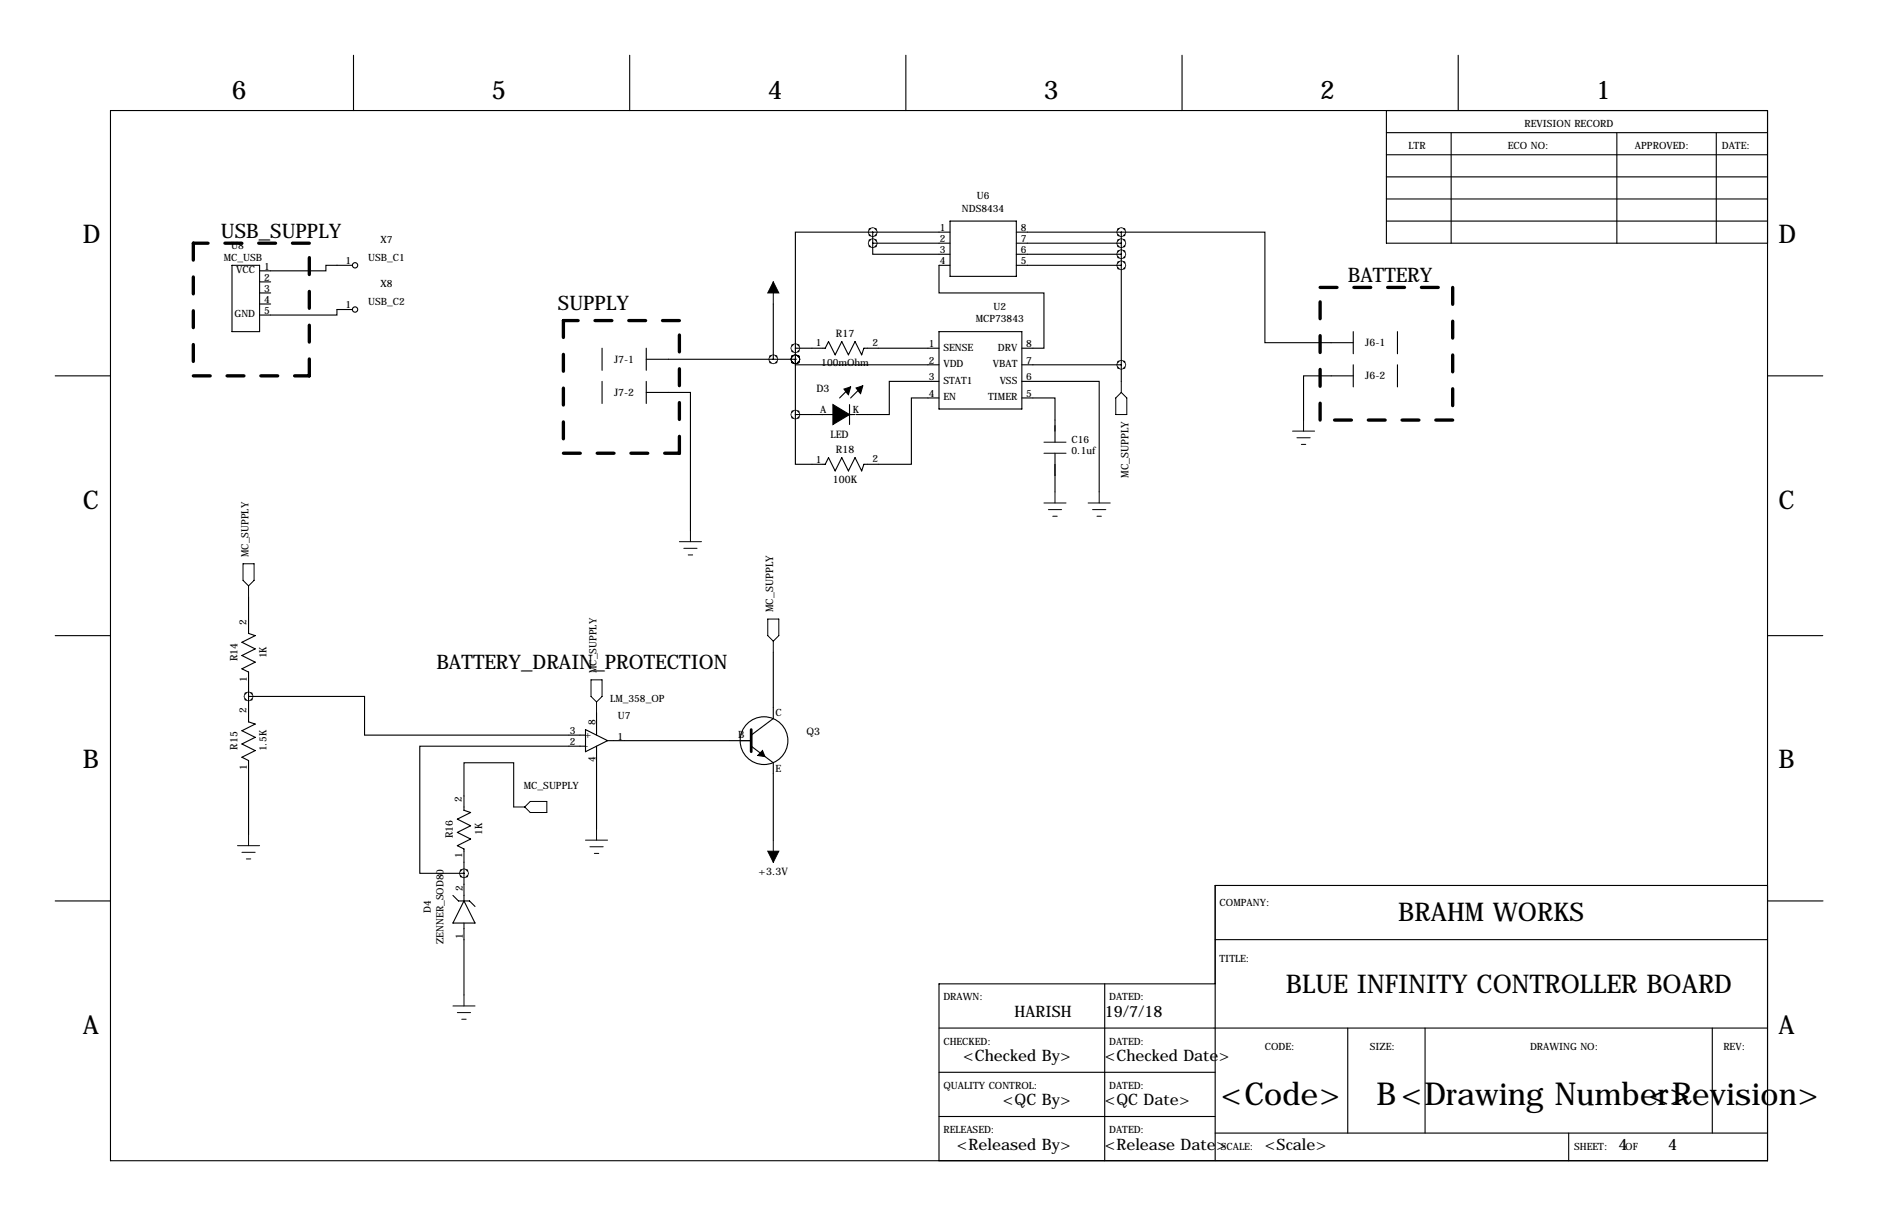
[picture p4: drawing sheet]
<svg xmlns="http://www.w3.org/2000/svg" width="432mm" height="279mm" viewBox="0 0 432 279" stroke-linecap="round" stroke-linejoin="round" font-family="sans-serif">
<g fill="none" stroke="#000" stroke-width=".25">
<path d="M81.3 12.7v12.7M144.8 12.7v12.7M208.3 12.7v12.7M271.8 12.7v12.7M335.3 12.7v12.7M25.4 25.4h381v241.3h-381zM318.8 30.5h87.6M318.8 35.6h87.6M318.8 25.4v30.5h87.6M333.7 30.5v25.4M371.8 30.5v25.4M394.6 30.5v25.4"/>
<path d="M200.7 53.3h-17.8v26.7M200.7 55.9v2.5h17.7M200.7 55.9h17.7M200.7 53.3h17.7M200.7 53.3v2.6M218.4 50.8h15.3v12.7h-15.3zM233.7 55.9h24.1M233.7 53.3h24.1M233.7 58.4h24.1M257.8 53.3h33v25.4h20.3M257.8 53.3v34.3M318.8 45.7h87.6"/>
<path d="M318.8 50.8h87.6M318.8 40.6h87.6M53.3 61h6.4v15.2h-6.4zM59.7 64.8h2.5M59.7 67.3h2.5M59.7 69.8h2.5M81 61h-6.1v1.2h-15.2M81 71.1h-3.5v1.3h-17.8M177.8 69.8v12.7M215.9 76.2h19v17.8h-19zM218.4 61h-2.5v6.3h24.1v12.7h-5.1M233.7 61h24.1"/>
<path d="M311.1 76.2v5.1M321.3 76.2v5.1M12.7 86.4h12.7M138.4 80v5.1M138.4 87.6v5.1M148.6 90.2h10.1v31.7M148.6 80v5.1M148.6 87.6v5.1M148.6 82.5h34.3M182.9 82.5v1.3h33M182.9 82.5h.1M182.9 80h6.8l.8-1.5 1.5 3 1.5-3 1.6 3 1.5-3 1.5 3 .5-1.5h17.3"/>
<path d="M182.9 95.2h13.7M182.9 80v15.2M195.3 93v4.5M195.6 88.9l-2.6 2.5M198.1 88.9l-2.5 2.5M215.9 87.6h-11.4v7.6h-7.7M215.9 91.4h-6.4v15.3h-10.9l-.5 1.5-1.5-3-1.5 3-1.6-3-1.5 3-1.5-3-.8 1.5h-6.8v-11.5M234.9 91.4h7.7v10.2M234.9 87.6h17.8v25.4M234.9 83.8h22.9M311.1 86.4h-11.4v10.1M311.1 83.8v5.1"/>
<path d="M321.3 83.8v5.1M406.4 86.4h12.7M242.6 104.1v8.9M57.1 137.2v8.3l1.6 .5-3.1 1.6 3.1 1.5-3.1 1.5 3.1 1.5-3.1 1.6 1.5 .7v11.5l1.6 .5-3.1 1.5 3.1 1.5-3.1 1.5 3.1 1.6-3.1 1.5 1.5 .8v17M12.7 146h12.7M177.8 149.9v15.2l-5.1 3.8M406.4 146h12.7M57.1 160h26.7v8.9h50.8M134.6 171.4h-38.1v29.3h10.2M134.6 167.6l5.1 2.6-5.1 2.5zM137.2 163.8v5.1M137.2 171.4v19.1"/>
<path d="M139.7 170.2h33M172.7 171.4l5.1 3.9v17.7M118.1 185.4v-10.1h-11.4v10.9l1.5 .5-3 1.5 3 1.5-3 1.6 3 1.5-3 1.5 1.5 .8v11.9M12.7 207h12.7M104.1 205.7l1.3 1.3h2.5l1.3 1.3M106.7 212.1v16.5M106.7 207l2.5 5.1h-5.1zM279.4 215.9h127M406.4 203.5h-127v63.2M406.5 207h12.7M215.9 236.2h190.5M254 226.1v40.6"/>
<path d="M279.4 226.1h-63.5v40.6M309.9 236.2v24.1M327.7 236.2v24.1M393.7 236.2v24.1M215.9 246.4h63.5M215.9 256.5h63.5M279.4 260.3h127M360.7 260.3v6.4"/>
<circle cx="81.6" cy="61" r=".61"/>
<circle cx="81.6" cy="71.1" r=".61"/>
<circle cx="175.7" cy="170.2" r="5.5"/>
</g>
<path d="M44.4 55.9v30.5M71.1 55.9h-26.7M129.5 73.7v30.4M156.2 73.7h-26.7M303.5 66h30.5M334 66v30.5M44.4 86.4h26.7M71.1 86.4v-30.5M303.5 96.5v-30.5M334 96.5h-30.5M129.5 104.1h26.7M156.2 104.1v-30.4" fill="none" stroke="#000" stroke-width=".76" stroke-dasharray="3.9 3.9"/>
<path d="M172.7 167.6v5.1" fill="none" stroke="#000" stroke-width=".63"/>
<path d="M191.5 95.2h3.8l-3.8 2.3zM191.5 93l3.8 2.2h-3.8zM194.1 89.4l1.5-.5-.5 1.8zM196.8 89.2l1.6-.6-.5 1.8zM175.3 172.5l.6 1.3-1.7-.2z" fill="#000" stroke="#000" stroke-width=".25"/>
<g fill="none" stroke="#000" stroke-width=".23">
<path d="M177.8 64.8v5M257.8 87.6v2.6M257.8 90.2l1.3 1.2v3.8h-2.6v-3.8zM297.2 99.1h5.1M299.7 96.5v2.6M240 101.6h5.1M240 104.1h5.1M240 115.6h5.1M241 117.1h3.1M242.1 118.6h1M242.6 113v2.6M250.2 115.6h5.1"/>
<path d="M251.2 117.1h3.1M252.2 118.6h1M252.7 113v2.6M298.2 100.6h3M299.2 102.1h1M55.9 129.5h2.5v3.8l-1.3 1.3-1.2-1.3zM57.1 134.6v2.6M156.2 124.5h5.1M157.2 126h3.1M158.2 127.5h1.1M158.7 121.9v2.6M135.9 156.2h2.5v3.8l-1.2 1.3-1.3-1.3z"/>
<path d="M176.5 142.2h2.6v3.8l-1.3 1.3-1.3-1.3zM177.8 147.3v2.6M137.2 161.3v2.5M54.6 194.3h5.1M55.6 195.8h3.1M56.6 197.4h1.1M57.1 191.8v2.5M118.1 185.4h2.5M121.9 184.1h3.8v2.6h-3.8l-1.3-1.3zM134.6 193h5.1M135.6 194.6h3.1M136.7 196.1h1"/>
<path d="M137.2 190.5v2.5M177.8 193v5.1M104.1 231.1h5.1M105.2 232.7h3M106.2 234.2h1M106.7 228.6v2.5"/>
</g>
<path d="M177.8 64.8l1.3 2.5h-2.6zM176.5 195.6h2.6l-1.3 2.5z" fill="#000" stroke="#000" stroke-width=".23"/>
<path d="M182.8 82.6a.1 .1 0 0 0 .2 0 .1 .1 0 0 0-.2 0zM182.8 82.6a.1 .1 0 0 0 .2 0 .1 .1 0 0 0-.2 0zM182.8 95.3a.1 .1 0 0 0 .2 0 .1 .1 0 0 0-.2 0zM182.8 80a.1 .1 0 0 0 .2 0 .1 .1 0 0 0-.2 0zM200.6 53.3a.07 .07 0 0 0 .1 0 .07 .07 0 0 0-.1 0zM200.6 55.9a.07 .07 0 0 0 .1 0 .07 .07 0 0 0-.1 0zM257.7 53.3a.1 .1 0 0 0 .2 0 .1 .1 0 0 0-.2 0zM257.7 55.9a.1 .1 0 0 0 .2 0 .1 .1 0 0 0-.2 0zM257.7 58.4a.1 .1 0 0 0 .2 0 .1 .1 0 0 0-.2 0zM257.7 61a.1 .1 0 0 0 .2 0 .1 .1 0 0 0-.2 0zM257.7 83.8a.1 .1 0 0 0 .2 0 .1 .1 0 0 0-.2 0zM57.1 160a.07 .07 0 0 0 .1 0 .07 .07 0 0 0-.1 0zM177.7 82.6a.1 .1 0 0 0 .2 0 .1 .1 0 0 0-.2 0zM106.6 200.7a.1 .1 0 0 0 .2 0 .1 .1 0 0 0-.2 0z" fill="#000" stroke="#000" stroke-width="2"/>
<g font-size="7.3">
<text x="280.7" y="254">&lt;Code&gt;</text>
<text x="316.5" y="254">B&lt;Drawing Number&gt;</text>
<text x="379" y="254">&lt;Revision&gt;</text>
</g>
<g font-size="5.9">
<text x="53.3" y="22.9">6</text>
<text x="113" y="22.9">5</text>
<text x="176.5" y="22.9">4</text>
<text x="240" y="22.9">3</text>
<text x="303.5" y="22.9">2</text>
<text x="367" y="22.9">1</text>
<text x="19" y="55.9">D</text>
<text x="408.9" y="55.9">D</text>
<text x="19" y="116.8">C</text>
<text x="408.9" y="116.8">C</text>
<text x="19" y="176.5">B</text>
<text x="408.9" y="176.5">B</text>
<text x="321.5" y="211.6">BRAHM WORKS</text>
<text x="295.7" y="228.1">BLUE INFINITY CONTROLLER BOARD</text>
<text x="19" y="237.5">A</text>
<text x="408.9" y="237.5">A</text>
</g>
<g font-size="4.6">
<text x="50.8" y="54.6">USB_SUPPLY</text>
<text x="309.9" y="64.8">BATTERY</text>
<text x="128.3" y="71.1">SUPPLY</text>
<text x="100.3" y="153.7">BATTERY_DRAIN_PROTECTION</text>
</g>
<g font-size="3.6">
<text x="233.3" y="233.7">HARISH</text>
<text x="254" y="233.7">19/7/18</text>
<text x="221.4" y="243.8">&lt;Checked By&gt;</text>
<text x="254" y="243.8">&lt;Checked Date&gt;</text>
<text x="230.6" y="254">&lt;QC By&gt;</text>
<text x="254" y="254">&lt;QC Date&gt;</text>
<text x="220" y="264.2">&lt;Released By&gt;</text>
<text x="254" y="264.2">&lt;Release Date&gt;</text>
<text x="290.8" y="264.2">&lt;Scale&gt;</text>
<text x="372.1" y="264.2">4</text>
<text x="383.5" y="264.2">4</text>
</g>
<g font-size="2.4">
<text x="192.2" y="77.5">R17</text>
<text x="141.2" y="83.3">J7-1</text>
<text x="313.9" y="79.5">J6-1</text>
<text x="313.9" y="87.1">J6-2</text>
<text x="141.2" y="90.9">J7-2</text>
<text x="187.7" y="90.2">D3</text>
<text x="190.9" y="100.7">LED</text>
<text x="192.2" y="104.1">R18</text>
<text x="191.5" y="110.9">100K</text>
<text x="259.5" y="109.8" transform="rotate(-90 259.5 109.8)">MC_SUPPLY</text>
<text x="177.8" y="140.7" transform="rotate(-90 177.8 140.7)">MC_SUPPLY</text>
<text x="54.6" y="152" transform="rotate(-90 54.6 152)">R14</text>
<text x="54.6" y="172.3" transform="rotate(-90 54.6 172.3)">R15</text>
<text x="185.4" y="168.9">Q3</text>
<text x="104.1" y="192.6" transform="rotate(-90 104.1 192.6)">R16</text>
<text x="174.4" y="201.1">+3.3V</text>
</g>
<g font-size="2.3">
<text x="350.5" y="29.2">REVISION RECORD</text>
<text x="323.8" y="34.3">LTR</text>
<text x="346.7" y="34.3">ECO NO:</text>
<text x="375.9" y="34.3">APPROVED:</text>
<text x="395.9" y="34.3">DATE:</text>
<text x="224.6" y="45.7">U6</text>
<text x="216.1" y="53.1">1</text>
<text x="221.2" y="48.6">NDS8434</text>
<text x="234.7" y="53.1">8</text>
<text x="53.2" y="57.2">U8</text>
<text x="87.5" y="55.9">X7</text>
<text x="216.1" y="55.6">2</text>
<text x="216.1" y="58.2">3</text>
<text x="234.7" y="55.6">7</text>
<text x="234.7" y="58.2">6</text>
<text x="51.5" y="60">MC_USB</text>
<text x="54.3" y="62.8">VCC</text>
<text x="60.7" y="62">1</text>
<text x="60.7" y="64.5">2</text>
<text x="79.5" y="60.6">1</text>
<text x="84.7" y="60">USB_C1</text>
<text x="216.1" y="60.7">4</text>
<text x="234.7" y="60.7">5</text>
<text x="60.7" y="67.1">3</text>
<text x="60.7" y="69.6">4</text>
<text x="79.5" y="70.8">1</text>
<text x="84.7" y="70.2">USB_C2</text>
<text x="87.5" y="66">X8</text>
<text x="228.4" y="71.1">U2</text>
<text x="53.9" y="72.9">GND</text>
<text x="60.7" y="72.1">5</text>
<text x="224.3" y="74">MCP73843</text>
<text x="187.6" y="79.6">1</text>
<text x="200.6" y="79.5">2</text>
<text x="213.6" y="79.8">1</text>
<text x="213.6" y="83.6">2</text>
<text x="216.9" y="80.6">SENSE</text>
<text x="229.5" y="80.6">DRV</text>
<text x="236" y="79.8">8</text>
<text x="236" y="83.6">7</text>
<text x="188.8" y="84.2">100mOhm</text>
<text x="213.6" y="87.4">3</text>
<text x="216.9" y="84.4">VDD</text>
<text x="216.9" y="88.2">STAT1</text>
<text x="228.3" y="84.4">VBAT</text>
<text x="229.8" y="88.2">VSS</text>
<text x="236" y="87.4">6</text>
<text x="188.5" y="94.9">A</text>
<text x="196.1" y="94.9">K</text>
<text x="213.6" y="91.2">4</text>
<text x="216.9" y="92">EN</text>
<text x="227.2" y="92">TIMER</text>
<text x="236" y="91.2">5</text>
<text x="246.4" y="101.9">C16</text>
<text x="187.6" y="106.3">1</text>
<text x="200.6" y="106.2">2</text>
<text x="246.4" y="104.2">0.1uf</text>
<text x="57.1" y="128" transform="rotate(-90 57.1 128)">MC_SUPPLY</text>
<text x="56.6" y="143.6" transform="rotate(-90 56.6 143.6)">2</text>
<text x="61.3" y="151.2" transform="rotate(-90 61.3 151.2)">1K</text>
<text x="137.2" y="154.7" transform="rotate(-90 137.2 154.7)">MC_SUPPLY</text>
<text x="56.7" y="156.6" transform="rotate(-90 56.7 156.6)">1</text>
<text x="140.3" y="161.4">LM_358_OP</text>
<text x="56.6" y="163.9" transform="rotate(-90 56.6 163.9)">2</text>
<text x="136.9" y="166.6" transform="rotate(-90 136.9 166.6)">8</text>
<text x="142.1" y="165.1">U7</text>
<text x="178.3" y="164.6">C</text>
<text x="61.3" y="172.6" transform="rotate(-90 61.3 172.6)">1.5K</text>
<text x="131" y="168.7">3</text>
<text x="131" y="171.2">2</text>
<text x="134.4" y="169.5">+</text>
<text x="134.4" y="172">-</text>
<text x="142" y="169.9">1</text>
<text x="169.7" y="169.7">B</text>
<text x="56.7" y="176.9" transform="rotate(-90 56.7 176.9)">1</text>
<text x="136.9" y="175.1" transform="rotate(-90 136.9 175.1)">4</text>
<text x="178.3" y="177.4">E</text>
<text x="106.2" y="184.2" transform="rotate(-90 106.2 184.2)">2</text>
<text x="120.4" y="181.4">MC_SUPPLY</text>
<text x="110.8" y="191.9" transform="rotate(-90 110.8 191.9)">1K</text>
<text x="106.3" y="197.3" transform="rotate(-90 106.3 197.3)">1</text>
<text x="99.1" y="209.7" transform="rotate(-90 99.1 209.7)">D4</text>
<text x="106.4" y="204.7" transform="rotate(-90 106.4 204.7)">2</text>
<text x="280.4" y="208.3">COMPANY:</text>
<text x="106.4" y="215.7" transform="rotate(-90 106.4 215.7)">1</text>
<text x="101.9" y="216.9" transform="rotate(-90 101.9 216.9)">ZENNER_SOD80</text>
<text x="280.4" y="221">TITLE:</text>
<text x="216.9" y="229.9">DRAWN:</text>
<text x="255" y="229.9">DATED:</text>
<text x="216.9" y="240">CHECKED:</text>
<text x="255" y="240">DATED:</text>
<text x="290.8" y="241.3">CODE:</text>
<text x="315" y="241.3">SIZE:</text>
<text x="351.8" y="241.3">DRAWING NO:</text>
<text x="396.2" y="241.3">REV:</text>
<text x="216.9" y="250.2">QUALITY CONTROL:</text>
<text x="255" y="250.2">DATED:</text>
<text x="216.9" y="260.3">RELEASED:</text>
<text x="255" y="260.3">DATED:</text>
<text x="280.7" y="264.2">SCALE:</text>
<text x="361.9" y="264.2">SHEET:</text>
<text x="373.7" y="264.2">OF</text>
</g>
</svg>
